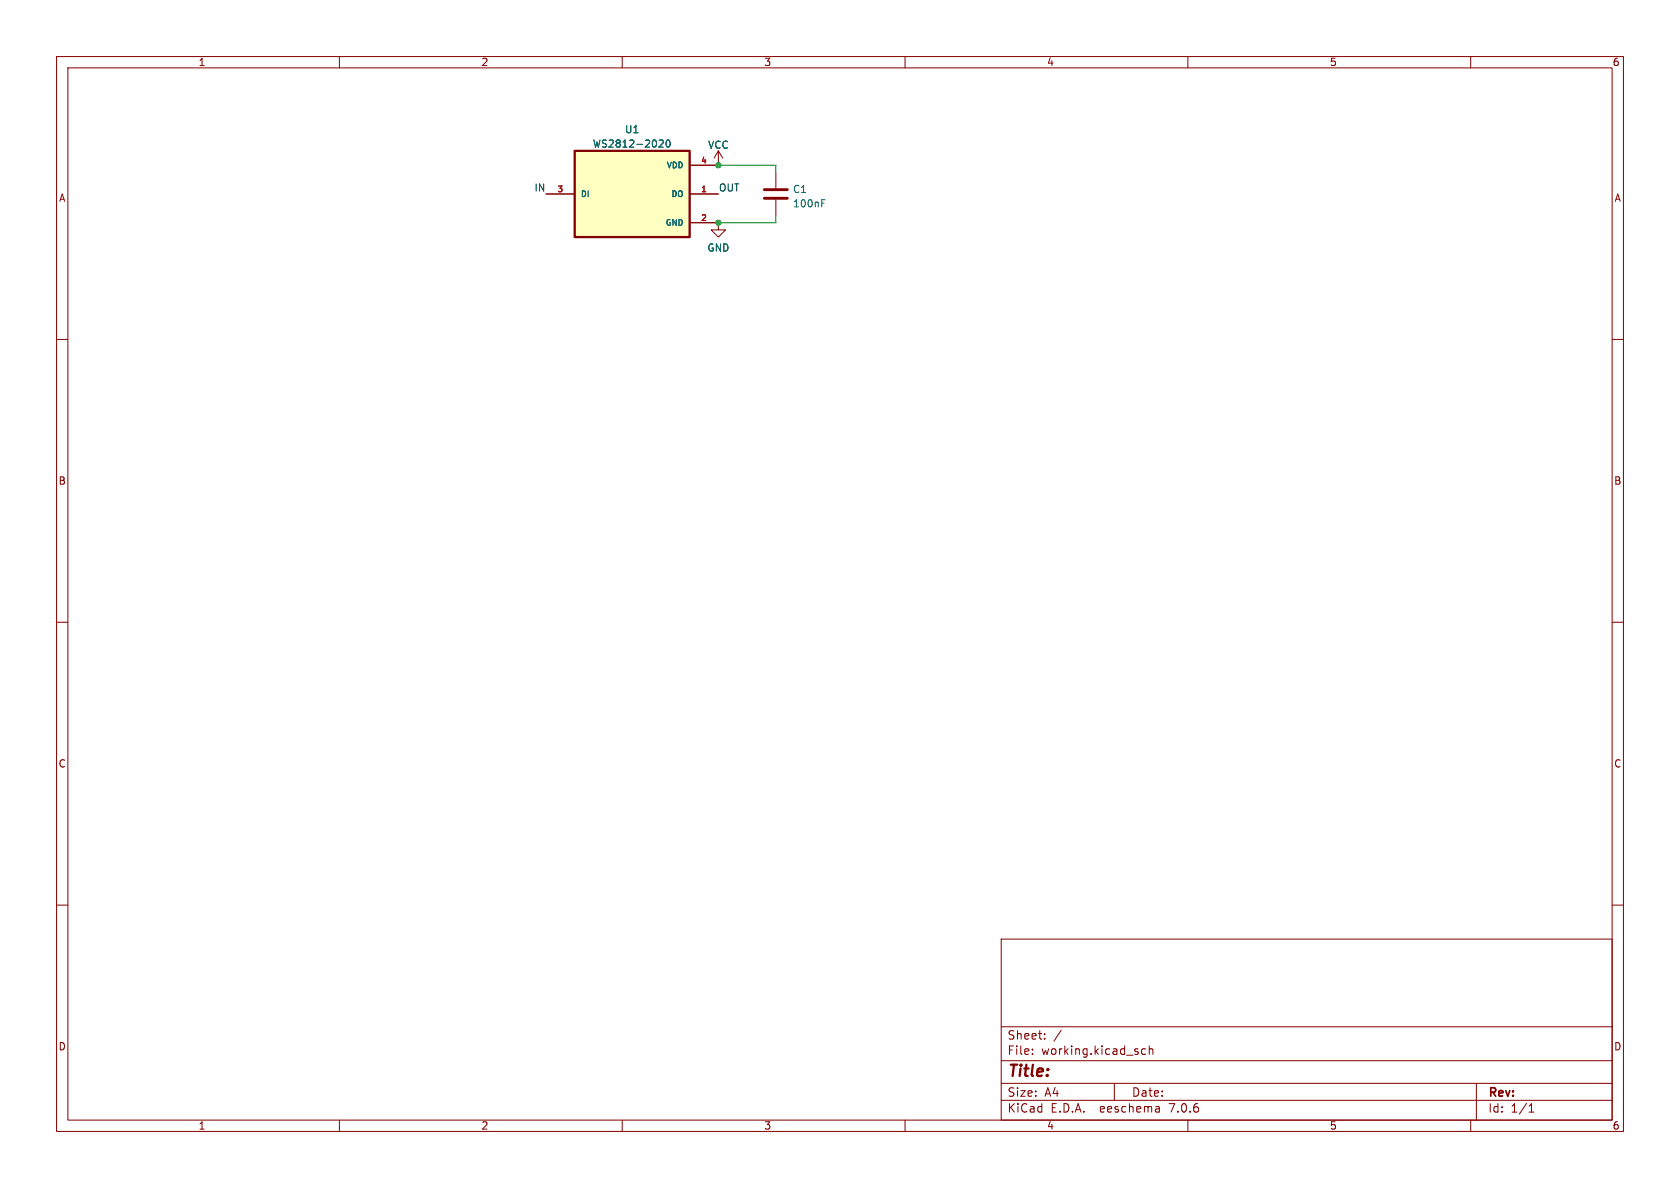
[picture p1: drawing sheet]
(kicad_sch (version 20230121) (generator eeschema)

 (paper "A4")

 (lib_symbols
  (symbol "Device:C" (pin_numbers hide) (pin_names (offset 0.254)) (in_bom yes) (on_board yes)
   (property "Reference" "C" (at 0.635 2.54 0) (effects (font (size 1.27 1.27)) (justify left)))
   (property "Value" "C" (at 0.635 -2.54 0) (effects (font (size 1.27 1.27)) (justify left)))
   (property "Footprint" "" (at 0.9652 -3.81 0) (effects (font (size 1.27 1.27)) hide))
   (property "Datasheet" "~" (at 0 0 0) (effects (font (size 1.27 1.27)) hide))
   (symbol "C_0_1"
    (polyline (pts (xy -2.032 -0.762) (xy 2.032 -0.762)) (stroke (width 0.508) (type default)) (fill (type none)))
    (polyline (pts (xy -2.032 0.762) (xy 2.032 0.762)) (stroke (width 0.508) (type default)) (fill (type none))))
   (symbol "C_1_1"
    (pin passive line (at 0 3.81 270) (length 2.794) (name "~" (effects (font (size 1.27 1.27)))) (number "1" (effects (font (size 1.27 1.27)))))
    (pin passive line (at 0 -3.81 90) (length 2.794) (name "~" (effects (font (size 1.27 1.27)))) (number "2" (effects (font (size 1.27 1.27)))))))
  (symbol "Homebrew:WS2812-2020" (pin_names (offset 1.016)) (in_bom yes) (on_board yes)
   (property "Reference" "U" (at -10.1854 7.6454 0) (effects (font (size 1.27 1.27)) (justify left bottom)))
   (property "Value" "WS2812-2020" (at -10.1854 -10.1854 0) (effects (font (size 1.27 1.27)) (justify left bottom)))
   (property "Footprint" "LED_WS2812-2020" (at 0 0 0) (effects (font (size 1.27 1.27)) (justify left bottom) hide))
   (property "Datasheet" "" (at 0 0 0) (effects (font (size 1.27 1.27)) (justify left bottom) hide))
   (property "STANDARD" "Manufacturer Recommendations" (at 0 0 0) (effects (font (size 1.27 1.27)) (justify left bottom) hide))
   (property "MANUFACTURER" "Worldsemi" (at 0 0 0) (effects (font (size 1.27 1.27)) (justify left bottom) hide))
   (property "ki_locked" "" (at 0 0 0) (effects (font (size 1.27 1.27))))
   (symbol "WS2812-2020_0_0"
    (rectangle (start -10.16 -7.62) (end 10.16 7.62) (stroke (width 0.4064) (type default)) (fill (type background)))
    (pin output line (at 15.24 0 180) (length 5.08) (name "DO" (effects (font (size 1.016 1.016)))) (number "1" (effects (font (size 1.016 1.016)))))
    (pin power_in line (at 15.24 -5.08 180) (length 5.08) (name "GND" (effects (font (size 1.016 1.016)))) (number "2" (effects (font (size 1.016 1.016)))))
    (pin input line (at -15.24 0 0) (length 5.08) (name "DI" (effects (font (size 1.016 1.016)))) (number "3" (effects (font (size 1.016 1.016)))))
    (pin power_in line (at 15.24 5.08 180) (length 5.08) (name "VDD" (effects (font (size 1.016 1.016)))) (number "4" (effects (font (size 1.016 1.016)))))))
  (symbol "power:GND" (power) (pin_names (offset 0)) (in_bom yes) (on_board yes)
   (property "Reference" "#PWR" (at 0 -6.35 0) (effects (font (size 1.27 1.27)) hide))
   (property "Value" "GND" (at 0 -3.81 0) (effects (font (size 1.27 1.27))))
   (property "Footprint" "" (at 0 0 0) (effects (font (size 1.27 1.27)) hide))
   (property "Datasheet" "" (at 0 0 0) (effects (font (size 1.27 1.27)) hide))
   (symbol "GND_0_1"
    (polyline (pts (xy 0 0) (xy 0 -1.27) (xy 1.27 -1.27) (xy 0 -2.54) (xy -1.27 -1.27) (xy 0 -1.27)) (stroke (width 0) (type default)) (fill (type none))))
   (symbol "GND_1_1"
    (pin power_in line (at 0 0 270) (length 0) hide (name "GND" (effects (font (size 1.27 1.27)))) (number "1" (effects (font (size 1.27 1.27)))))))
  (symbol "power:VCC" (power) (pin_names (offset 0)) (in_bom yes) (on_board yes)
   (property "Reference" "#PWR" (at 0 -3.81 0) (effects (font (size 1.27 1.27)) hide))
   (property "Value" "VCC" (at 0 3.81 0) (effects (font (size 1.27 1.27))))
   (property "Footprint" "" (at 0 0 0) (effects (font (size 1.27 1.27)) hide))
   (property "Datasheet" "" (at 0 0 0) (effects (font (size 1.27 1.27)) hide))
   (symbol "VCC_0_1"
    (polyline (pts (xy -0.762 1.27) (xy 0 2.54)) (stroke (width 0) (type default)) (fill (type none)))
    (polyline (pts (xy 0 0) (xy 0 2.54)) (stroke (width 0) (type default)) (fill (type none)))
    (polyline (pts (xy 0 2.54) (xy 0.762 1.27)) (stroke (width 0) (type default)) (fill (type none))))
   (symbol "VCC_1_1"
    (pin power_in line (at 0 0 90) (length 0) hide (name "VCC" (effects (font (size 1.27 1.27)))) (number "1" (effects (font (size 1.27 1.27))))))))

 (junction (at 127 29.21) (diameter 0) (color 0 0 0 0))
 (junction (at 127 39.37) (diameter 0) (color 0 0 0 0))

 (wire (pts (xy 127 39.37) (xy 137.16 39.37)) (stroke (width 0) (type default)))
 (wire (pts (xy 127 29.21) (xy 137.16 29.21)) (stroke (width 0) (type default)))
 (wire (pts (xy 137.16 39.37) (xy 137.16 38.1)) (stroke (width 0) (type default)))
 (wire (pts (xy 137.16 30.48) (xy 137.16 29.21)) (stroke (width 0) (type default)))

 (label "IN" (at 96.52 34.29 180) (fields_autoplaced) (effects (font (size 1.27 1.27)) (justify right bottom)))
 (label "OUT" (at 127 34.29 0) (fields_autoplaced) (effects (font (size 1.27 1.27)) (justify left bottom)))

 (symbol (lib_id "Device:C") (at 137.16 34.29 0) (unit 1) (in_bom yes) (on_board yes) (dnp no) (fields_autoplaced)
  (property "Reference" "C1" (at 140.081 33.4553 0) (effects (font (size 1.27 1.27)) (justify left)))
  (property "Value" "100nF" (at 140.081 35.9922 0) (effects (font (size 1.27 1.27)) (justify left)))
  (property "Footprint" "Capacitor_SMD:C_0402_1005Metric" (at 138.1252 38.1 0) (effects (font (size 1.27 1.27)) hide))
  (property "Datasheet" "~" (at 137.16 34.29 0) (effects (font (size 1.27 1.27)) hide)) (pin "1") (pin "2"))

 (symbol (lib_id "power:GND") (at 127 39.37 0) (unit 1) (in_bom yes) (on_board yes) (dnp no) (fields_autoplaced)
  (property "Reference" "#PWR0101" (at 127 45.72 0) (effects (font (size 1.27 1.27)) hide))
  (property "Value" "GND" (at 127 43.8134 0) (effects (font (size 1.27 1.27))))
  (property "Footprint" "" (at 127 39.37 0) (effects (font (size 1.27 1.27)) hide))
  (property "Datasheet" "" (at 127 39.37 0) (effects (font (size 1.27 1.27)) hide)) (pin "1"))

 (symbol (lib_id "Homebrew:WS2812-2020") (at 111.76 34.29 0) (unit 1) (in_bom yes) (on_board yes) (dnp no) (fields_autoplaced)
  (property "Reference" "U1" (at 111.76 22.894 0) (effects (font (size 1.27 1.27))))
  (property "Value" "WS2812-2020" (at 111.76 25.4309 0) (effects (font (size 1.27 1.27))))
  (property "Footprint" "LED_WS2812-2020" (at 111.76 34.29 0) (effects (font (size 1.27 1.27)) (justify left bottom) hide))
  (property "Datasheet" "" (at 111.76 34.29 0) (effects (font (size 1.27 1.27)) (justify left bottom) hide))
  (property "STANDARD" "Manufacturer Recommendations" (at 111.76 34.29 0) (effects (font (size 1.27 1.27)) (justify left bottom) hide))
  (property "MANUFACTURER" "Worldsemi" (at 111.76 34.29 0) (effects (font (size 1.27 1.27)) (justify left bottom) hide)) (pin "1") (pin "2") (pin "3") (pin "4"))

 (symbol (lib_id "power:VCC") (at 127 29.21 0) (unit 1) (in_bom yes) (on_board yes) (dnp no)
  (property "Reference" "#PWR0104" (at 127 33.02 0) (effects (font (size 1.27 1.27)) hide))
  (property "Value" "VCC" (at 127 25.6342 0) (effects (font (size 1.27 1.27))))
  (property "Footprint" "" (at 127 29.21 0) (effects (font (size 1.27 1.27)) hide))
  (property "Datasheet" "" (at 127 29.21 0) (effects (font (size 1.27 1.27)) hide)) (pin "1"))

 (sheet_instances (path "" (page "1"))))
